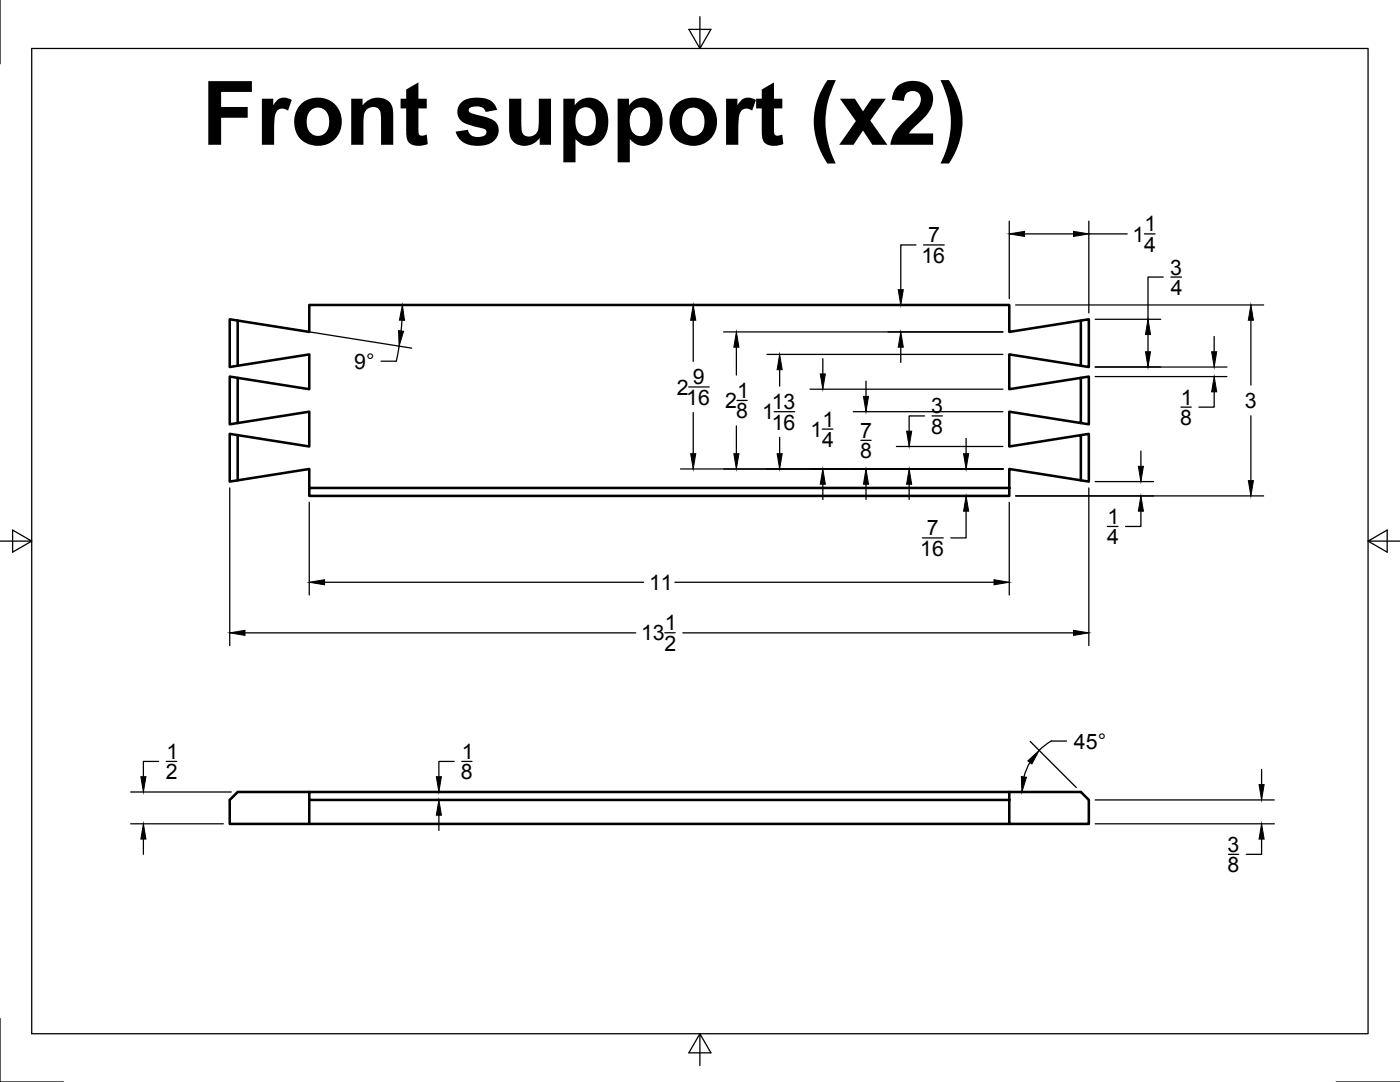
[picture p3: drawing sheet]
<svg xmlns="http://www.w3.org/2000/svg" width="279mm" height="216mm" viewBox="0 0 279 216" stroke-linecap="round" stroke-linejoin="round" font-family="sans-serif">
<!-- layer: Visible -->
<path d="M47.4 75.4l-1.6-.3v9.6l1.6-.3M47.4 64l-1.6-.3v9.5l1.6-.2M215.7 75.4l1.6-.3v9.6l-1.6-.3M215.7 64l1.6-.3v9.5l-1.6-.2M47.4 86.8l-1.6-.2v9.5l1.6-.3M61.7 97.4v-3.8l-14.3 2.2v-9l14.3 2.3v-7l-14.3 2.3v-9l14.3 2.3v-7l-14.3 2.3v-9l14.3 2.2v-5.3h139.7v5.3l14.3-2.2v9l-14.3-2.3v7l14.3-2.3v9l-14.3-2.3v7l14.3-2.3v9l-14.3-2.2v3.8M61.7 97.4h139.7v1.6h-139.7zM215.7 86.8l1.6-.2v9.5l-1.6-.3M61.7 158h139.7v1.6h-139.7zM61.7 158h-14.3l-1.6 1.6v4.8h155.6M61.7 159.6v4.8M201.4 158h14.3l1.6 1.6v4.8h-15.9v-4.8" fill="none" stroke="#000" stroke-width=".51"/>
<!-- layer: Border -->
<path d="M0 0v12.7M6.3 9.7h266.7v196.6h-266.7zM139.7 3.3v6.4l2.2-3.8h-4.4l2.2 3.8M0 108h6.3l-3.8-2.2v4.4l3.8-2.2M273 108l3.8 2.2v-4.4l-3.8 2.2h6.4M0 203.2v12.7h12.7M139.7 206.3l-2.2 3.8h4.4l-2.2-3.8v6.3M266.7 215.9h12.7" fill="none" stroke="#000" stroke-width=".25"/>
<!-- layer: Dimensions -->
<g fill="none" stroke="#000" stroke-width=".25">
<path d="M182.8 48.9h-3v8.9M184.3 48.9h4.1M201.4 44.1v15.5M204.5 46.7h9.7M217.3 44.1v18.3M217.3 46.7h7.7M228.4 46.7h2.1M232.2 55.3h-3.1v8.4M233.7 55.3h2.1M48.7 64.2l33.5 5.3M76.1 72.1h3M79.7 69.1l-.6 2.9"/>
<path d="M80.2 63.9l-.2 2.1M135.8 60.9h64.4M137.4 77.2h4.1M138.3 63.9v8.2M144.4 66.2h55.8M147 69.3v5.5M147.1 79.9h2M153.1 70.7h47.1M155.6 73.8v3.2M161.7 77.7h38.5M164.2 71.6v3M172.8 76.1v3"/>
<path d="M179.8 69.3v3M202.7 60.9h49.5M218.6 63.7h13M218.6 73.2h26.3M218.6 75.1h26.3M229.1 66.8v3.4M242.3 78.2v3h-3M242.3 67.1v3.1M249.6 63.9v12.9M45.8 97.4v31.4M135.8 93.6h64.4M138.3 82.3v8.2"/>
<path d="M147 85v5.5M154.5 82.1h4.1M155.6 87.3v3.2M164.1 85.6h2.1M164.2 96.6v3.1M170.3 82.1h29.9M171.8 87.9h2M172.8 96.6v3.1M178.9 89.1h21.3M181.4 96.6v3.1M184.5 83h-3.1v3M186 83h2.1"/>
<path d="M190.3 99h9.9M192.8 87.5v3M202.7 99h49.5M217.3 97.4v31.4M218.6 96.1h11.6M227.7 90v3M235.7 81.2h2M249.6 83v12.9M61.7 100.2v18.5M64.8 116.2h63.7M134.7 116.2h63.7M184.1 107.3h4.1"/>
<path d="M192.8 102v5.3h-3M201.4 100.2v18.5M221 105.1h2.1M227.7 102v3.1h-3.1M48.9 126.3h78M132.7 126.3h2M136.3 126.3h77.9M26.1 158h20.1M31.7 151.9h-3.1v3.1M33.2 151.9h2.1M63 158h27.1M63 159.6h27.1"/>
<path d="M90.6 151.9h-3v3.1M92.2 151.9h2M205.5 152.1l-.6 1.4-.5 1.5M205.6 147.9l9.2 9.2M209.8 147.9h3.1M209.8 147.8l-2.4 1.9M218.6 159.6h35.7M251.8 153.5v3.1M26.1 164.4h18.5M28.6 167.4v3.1M87.6 162.7v3M218.6 164.4h35.7"/>
<path d="M245.2 170.5h2M251.8 167.4v3.1h-3.1"/>
</g>
<g fill="#000" stroke="#000" stroke-width=".2">
<path d="M179.3 57.8h1l-.5 3.1zM201.4 46.7l3.1-.5v1zM214.2 46.2l3.1 .5-3.1 .5zM80.3 60.9l.4 3h-1zM79.5 66l1 .1-.8 3zM138.3 60.9l.6 3h-1.1zM147 66.2l.5 3.1h-1zM155.6 70.7l.5 3.1h-1zM163.7 74.6h1l-.5 3.1zM172.3 79.1h1l-.5 3zM179.8 66.2l.5 3.1h-1zM228.6 70.2h1l-.5 3z"/>
<path d="M229.1 63.7l.5 3.1h-1zM241.8 70.2h1l-.5 3zM242.3 75.1l.5 3.1h-1zM249.6 60.9l.5 3h-1zM137.8 90.5h1.1l-.6 3.1zM146.5 90.5h1l-.5 3.1zM155.1 90.5h1l-.5 3.1zM164.2 93.6l.5 3h-1zM172.8 93.6l.5 3h-1zM181.4 93.6l.5 3h-1zM180.9 86h1l-.5 3.1zM192.3 90.5h1l-.5 3.1z"/>
<path d="M227.2 93h1l-.5 3.1zM249.1 95.9h1l-.5 3.1zM61.7 116.2l3.1-.5v1zM192.8 99l.5 3h-1zM198.4 115.7l3 .5-3 .5zM227.7 99l.5 3h-1zM45.8 126.3l3.1-.5v1zM214.2 125.8l3.1 .5-3.1 .5zM28.1 155h1l-.5 3zM87.1 155h1l-.5 3zM203.8 155l1.1 .1-1 2.9zM205.1 151.8l2.3-2.1-1.5 2.7z"/>
<path d="M251.3 156.6h1l-.5 3zM28.6 164.4l.5 3h-1zM87.6 159.6l.5 3.1h-1zM251.8 164.4l.5 3h-1z"/>
</g>
<text font-size="17.7" x="40.3" y="28.9">Front support (x2)</text>
<g font-size="4.3">
<text x="228.4" y="46.2">1</text>
<text x="183.9" y="52.5">16</text>
<text x="185.2" y="48.4">7</text>
<text x="226" y="48.2">1</text>
<text x="228.3" y="50.2">4</text>
<text x="233.6" y="54.8">3</text>
<text x="233.6" y="58.8">4</text>
<text x="70.7" y="73.6">9°</text>
<text x="138.3" y="76.7">9</text>
<text x="135.1" y="78.7">2</text>
<text x="137" y="80.8">16</text>
<text x="144.7" y="81.4">2</text>
<text x="146.9" y="83.5">8</text>
<text x="147.1" y="79.4">1</text>
<text x="152.1" y="83.7">1</text>
<text x="154" y="81.6">13</text>
<text x="185.8" y="82.5">3</text>
<text x="235.7" y="80.7">1</text>
<text x="248.5" y="81.4">3</text>
<text x="154" y="85.7">16</text>
<text x="161.7" y="87.1">1</text>
<text x="164.1" y="89.1">4</text>
<text x="164.1" y="85.1">1</text>
<text x="171.6" y="87.4">7</text>
<text x="185.8" y="86.6">8</text>
<text x="235.5" y="84.8">8</text>
<text x="171.6" y="91.5">8</text>
<text x="185" y="106.8">7</text>
<text x="221" y="104.5">1</text>
<text x="183.7" y="110.9">16</text>
<text x="221" y="108.5">4</text>
<text x="129.5" y="117.7">11</text>
<text x="132.7" y="125.8">1</text>
<text x="127.9" y="127.8">13</text>
<text x="132.6" y="129.8">2</text>
<text x="214.3" y="149.4">45°</text>
<text x="33.1" y="155.5">2</text>
<text x="33.2" y="151.4">1</text>
<text x="92" y="155.5">8</text>
<text x="92.2" y="151.4">1</text>
<text x="245" y="170">3</text>
<text x="245" y="174.1">8</text>
</g>
</svg>
